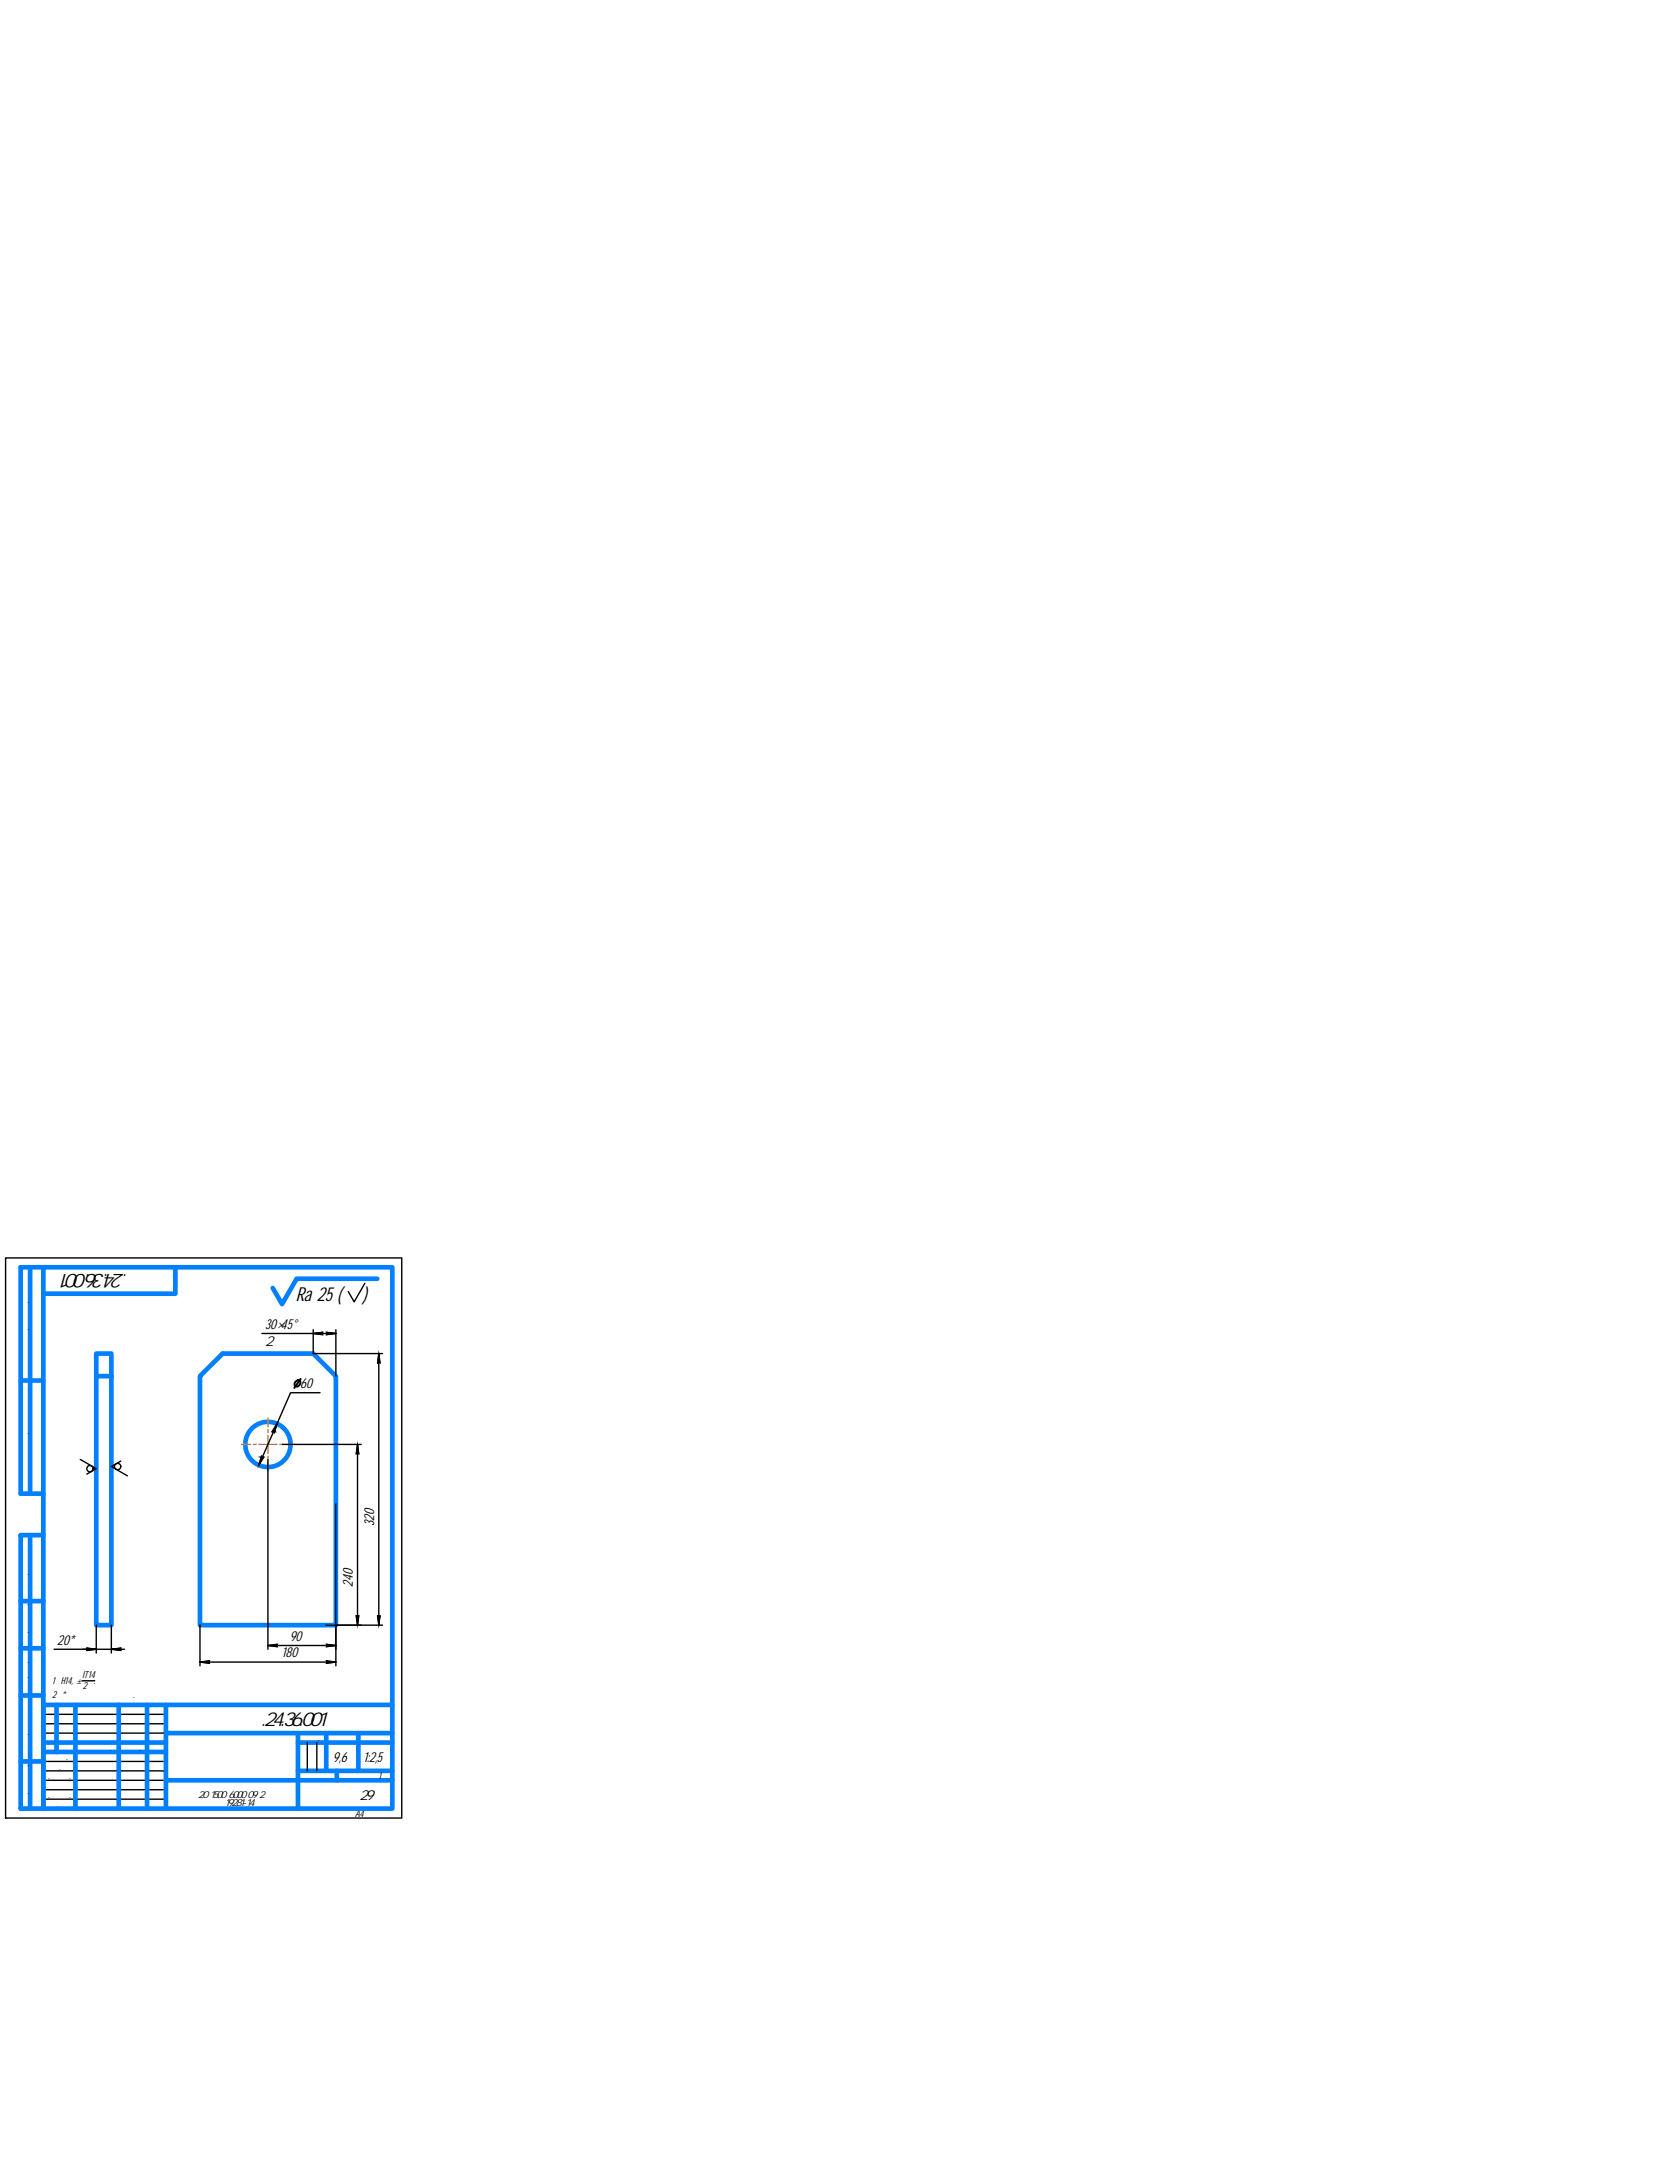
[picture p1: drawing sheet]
<svg xmlns="http://www.w3.org/2000/svg" width="216mm" height="279mm" viewBox="0 0 216 279" stroke-linecap="round" stroke-linejoin="round" font-family="sans-serif">
<g fill="none" stroke="#0080ff" stroke-width=".6">
<path d="M2.7 178.1h2.9M3.9 163.5v29.2M5.6 163.5h45v69.8h-45zM5.6 163.5h-2.9v29.2h2.9M12.4 177.5v-2.9h2v35h-2v-32.1h2M22.6 163.5v3.4h-17M25.8 177.5l2.9-2.9h11.7l2.9 2.9v32.1h-17.5zM48.7 165h-10.4l-1.9 3.2-1.2-2.1M3.9 198v35.3M5.6 198h-2.9v35.3h2.9M2.7 218.7h2.9M2.7 212.6h2.9"/>
<path d="M2.7 206.5h2.9M7.3 219.9v6.1M9.7 219.9v13.4M15.3 219.9v13.4M19 219.9v13.4M21.4 219.9v13.4M50.6 219.9h-45v13.4M2.7 227.2h2.9M5.6 224.8h15.8M5.6 226h15.8M21.4 229.6h29.2M21.4 223.6h29.2"/>
<path d="M38.4 224.8h12.2M38.4 223.6v9.7M38.4 228.4h12.2M42.1 223.6v4.8M43.4 228.4v1.2M46.2 223.6v4.8"/>
<circle cx="34.6" cy="186.3" r="2.92"/>
</g>
<path d="M34.3 170v4M38 177.6v1.8M46.9 196.8h1.7M7.5 210.8v1.7M36.4 212.4v1.8M37.5 210.3v1.7M44.1 204.6h1.8" fill="none" stroke="#fff" stroke-width=".13"/>
<g fill="#fff" stroke="#fff" stroke-width=".13">
<path d="M7.5 212.5h2.6v-1.7zM7.5 210.8h2.6l-2.6 1.7z"/>
<path d="M36.4 214.2h2.4v-1.8zM36.4 212.4h2.4l-2.4 1.8z"/>
<path d="M37.5 212h1.9v-1.7zM37.5 210.3h1.9l-1.9 1.7z"/>
<path d="M44.1 201.9l1.8 2.7v-2.7zM44.1 201.9l1.8 2.7h-1.8z"/>
<path d="M46.9 194.2l1.7 2.6v-2.6zM46.9 194.2l1.7 2.6h-1.7z"/>
<path d="M38 179.4h2.7v-1.8zM38 177.6h2.7l-2.7 1.8z"/>
<path d="M34.3 174h5.1v-4zM34.3 170h5.1l-5.1 4z"/>
</g>
<g fill="none" stroke="#000" stroke-width=".18">
<path d="M.7 162.3h51.1v72.2h-51.1zM33.8 172h9.5M40.4 172l1.2-.1-.1 .1 .1 .2zM40.4 171.5v3.1h8.9M41.3 179.7h-3.8l-4.1 9.3M42.1 171.9l1.2 .1-1.2 .2 .1-.2zM43.3 171.5v6M47.1 165.5l-1.4 2.4-.8-1.3M48.9 174.6l.1 1.2-.1-.1-.2 .1zM48.9 174.6v35M10.4 188.3l2 1.2-1.2 .7M15.6 188.5l-1.2 .7 2 1.2"/>
<path d="M33.7 187.8l.1 .2 .2-.1-.6 1.1zM34.6 188.3v24.4M35.7 183.7l-.3 1.1-.1-.2-.2 .1zM36.4 186.3h10.2M43.3 194v20.9M46.1 186.3l.2 1.2-.2-.1-.2 .1zM46.1 186.3v23.3M7 212.7h3.7M10.6 216.8h1.6M10.7 212.7h1.7l-1.2 .2 .1-.2-.1-.1 1.2 .1M10.7 212.7h3.7l1.2 .2-.1-.2 .1-.1-1.2 .1h1.7M12.4 209.6v3.6"/>
<path d="M14.4 209.6v3.6M25.8 214.4l1.2-.2-.1 .2 .1 .2zM25.8 214.4h17.5M25.8 209.6v5.3M34.6 212.3l1.2-.2-.2 .2 .2 .1zM34.6 212.3h8.7M42 209.6h7.3M42.1 214.2l1.2 .2-1.2 .2 .1-.2zM42.1 212.1l1.2 .2-1.2 .1 .1-.1zM45.9 208.4l.2 .1 .2-.1-.2 1.2zM48.7 208.4l.2 .1 .1-.1-.1 1.2zM5.6 222.4h15.8"/>
<path d="M5.6 223.6h15.8M5.6 227.2h15.8M5.6 228.4h15.8M5.6 229.6h15.8M5.6 230.9h15.8M5.6 232.1h15.8M5.6 221.1h15.8M39.6 224.8v3.6M40.9 224.8v3.6"/>
<circle cx="11.6" cy="189.4" r=".41"/>
<circle cx="15.2" cy="189.2" r=".41"/>
</g>
<g fill="#000" stroke="#000" stroke-width=".13">
<path d="M48.7 175.7h.2l-.2 .1zM48.9 174.6l.1 1.1h-.3zM48.9 175.7h.1v.1zM33.7 188h.3l-.6 1zM33.7 187.8l.1 .1h-.1zM33.8 188l.2-.1zM35.1 184.6h.2zM35.3 184.6h.1zM35.7 183.7l-.3 .9h-.3zM46 187.4h.1l-.2 .1zM46.1 186.3l.1 1.1h-.2zM46.1 187.4h.1l.1 .1z"/>
<path d="M45.9 208.4l.2 .1h-.1zM46 208.5h.2l-.1 1.1zM46.1 208.5l.2-.1-.1 .1zM48.7 208.4l.2 .1h-.2zM48.7 208.5h.3l-.1 1.1zM48.9 208.5l.1-.1v.1z"/>
<path d="M40.4 172l1.2-.1-.1 .1zM40.4 172l1.2 .2-.1-.2z"/>
<path d="M42.1 171.9l1.2 .1h-1.1zM42.2 172l-.1 .2 1.2-.2z"/>
<path d="M33.7 187.9l.1 .1zM33.7 187.9l.1 .1z"/>
<path d="M35.3 184.6l.1 .1zM35.3 184.7h.1v.1z"/>
<path d="M11.2 212.6l1.2 .1h-1.1zM11.3 212.7l-.1 .2 1.2-.2z"/>
<path d="M14.4 212.7l1.2-.1-.1 .1zM14.4 212.7l1.2 .2-.1-.2z"/>
<path d="M25.8 214.4l1.2-.2-.1 .2zM25.8 214.4l1.2 .2-.1-.2z"/>
<path d="M34.6 212.3l1.2-.2-.2 .2zM34.6 212.3l1.2 .1-.2-.1z"/>
<path d="M42.1 214.2l1.2 .2h-1.1zM42.2 214.4l-.1 .2 1.2-.2z"/>
<path d="M42.1 212.1l1.2 .2h-1.1zM42.2 212.3l-.1 .1 1.2-.1z"/>
</g>
<path d="M31.1 186.3h1.2M32.7 186.3h.3M33.4 186.3h2.3M34.6 182.9v1.2M34.6 184.4v.4M34.6 185.2v2.3M34.6 187.8v.4M34.6 188.6v1.1M36.1 186.3h.3M36.8 186.3h1.2" fill="none" stroke="#ff8000" stroke-width=".18"/>
<path d="M38.1 178.2a.35 .35 0 0 1 .6 0 .44 .44 0 0 1-.1 .6 .44 .44 0 0 1-.6-.1zM38.8 177.9l-.8 1.1" fill="none" stroke="#000" stroke-width=".25"/>
<g font-size="2.6">
<text x="20.8" y="164.3" transform="rotate(-180 20.8 164.3)">МТСП.24.36.001</text>
<text x="38.1" y="167.8">Ra 25 (</text>
<text x="46.8" y="167.8">)</text>
<text x="29.3" y="222.6">МТСП.24.36.001</text>
</g>
<g font-size="1.8">
<text x="34.2" y="171.4">30×45°</text>
<text x="34.2" y="173.6">2 фаски</text>
<text x="38.7" y="179">60</text>
<text x="48.2" y="196.8" transform="rotate(-90 48.2 196.8)">320</text>
<text x="45.5" y="204.7" transform="rotate(-90 45.5 204.7)">240</text>
<text x="7.4" y="212.1">20*</text>
<text x="36.3" y="213.8">180</text>
<text x="37.4" y="211.6">90</text>
<text x="42.9" y="227.2">9,6</text>
<text x="46.9" y="227.2">1:2,5</text>
<text x="40.4" y="232.1">МехТрест29</text>
</g>
<g font-size="1.3">
<text x="3.7" y="173.6" transform="rotate(-90 3.7 173.6)">Перв. примен.</text>
<text x="3.7" y="187.5" transform="rotate(-90 3.7 187.5)">Справ. №</text>
<text x="3.7" y="205.2" transform="rotate(-90 3.7 205.2)">Подп. и дата</text>
<text x="3.7" y="212.3" transform="rotate(-90 3.7 212.3)">Инв. № дубл.</text>
<text x="3.7" y="218.5" transform="rotate(-90 3.7 218.5)">Взам. инв. №</text>
<text x="6.7" y="217.2">1 H14, ±</text>
<text x="6.7" y="219.1">2 * Размер для справок.</text>
<text x="10.7" y="216.5">IT14</text>
<text x="10.7" y="217.8">2</text>
<text x="12.1" y="217.2">.</text>
<text x="3.7" y="225.9" transform="rotate(-90 3.7 225.9)">Подп. и дата</text>
<text x="5.7" y="227">Разраб.</text>
<text x="5.7" y="225.8">Изм.</text>
<text x="7.4" y="225.8">Лист</text>
<text x="9.8" y="227">Иванов</text>
<text x="10.6" y="225.8">№ докум.</text>
<text x="16" y="225.8">Подп.</text>
<text x="19.1" y="225.8">Дата</text>
<text x="39.2" y="224.6">Лит.</text>
<text x="42.7" y="224.6">Масса</text>
<text x="46.3" y="224.6">Масштаб</text>
<text x="3.7" y="232.9" transform="rotate(-90 3.7 232.9)">Инв. № подл.</text>
<text x="5.7" y="228.3">Пров.</text>
<text x="5.7" y="229.5">Т.контр.</text>
<text x="5.7" y="231.9">Н.контр.</text>
<text x="5.7" y="233.1">Утв.</text>
<text x="25.6" y="231.9">20х1500х6000 09Г2С</text>
<text x="26.6" y="233">ГОСТ 19281-14</text>
<text x="48.8" y="229.5">1</text>
<text x="23.9" y="234.3">Копировал</text>
<text x="40.9" y="234.3">Формат</text>
<text x="45.8" y="234.3">A4</text>
</g>
</svg>
